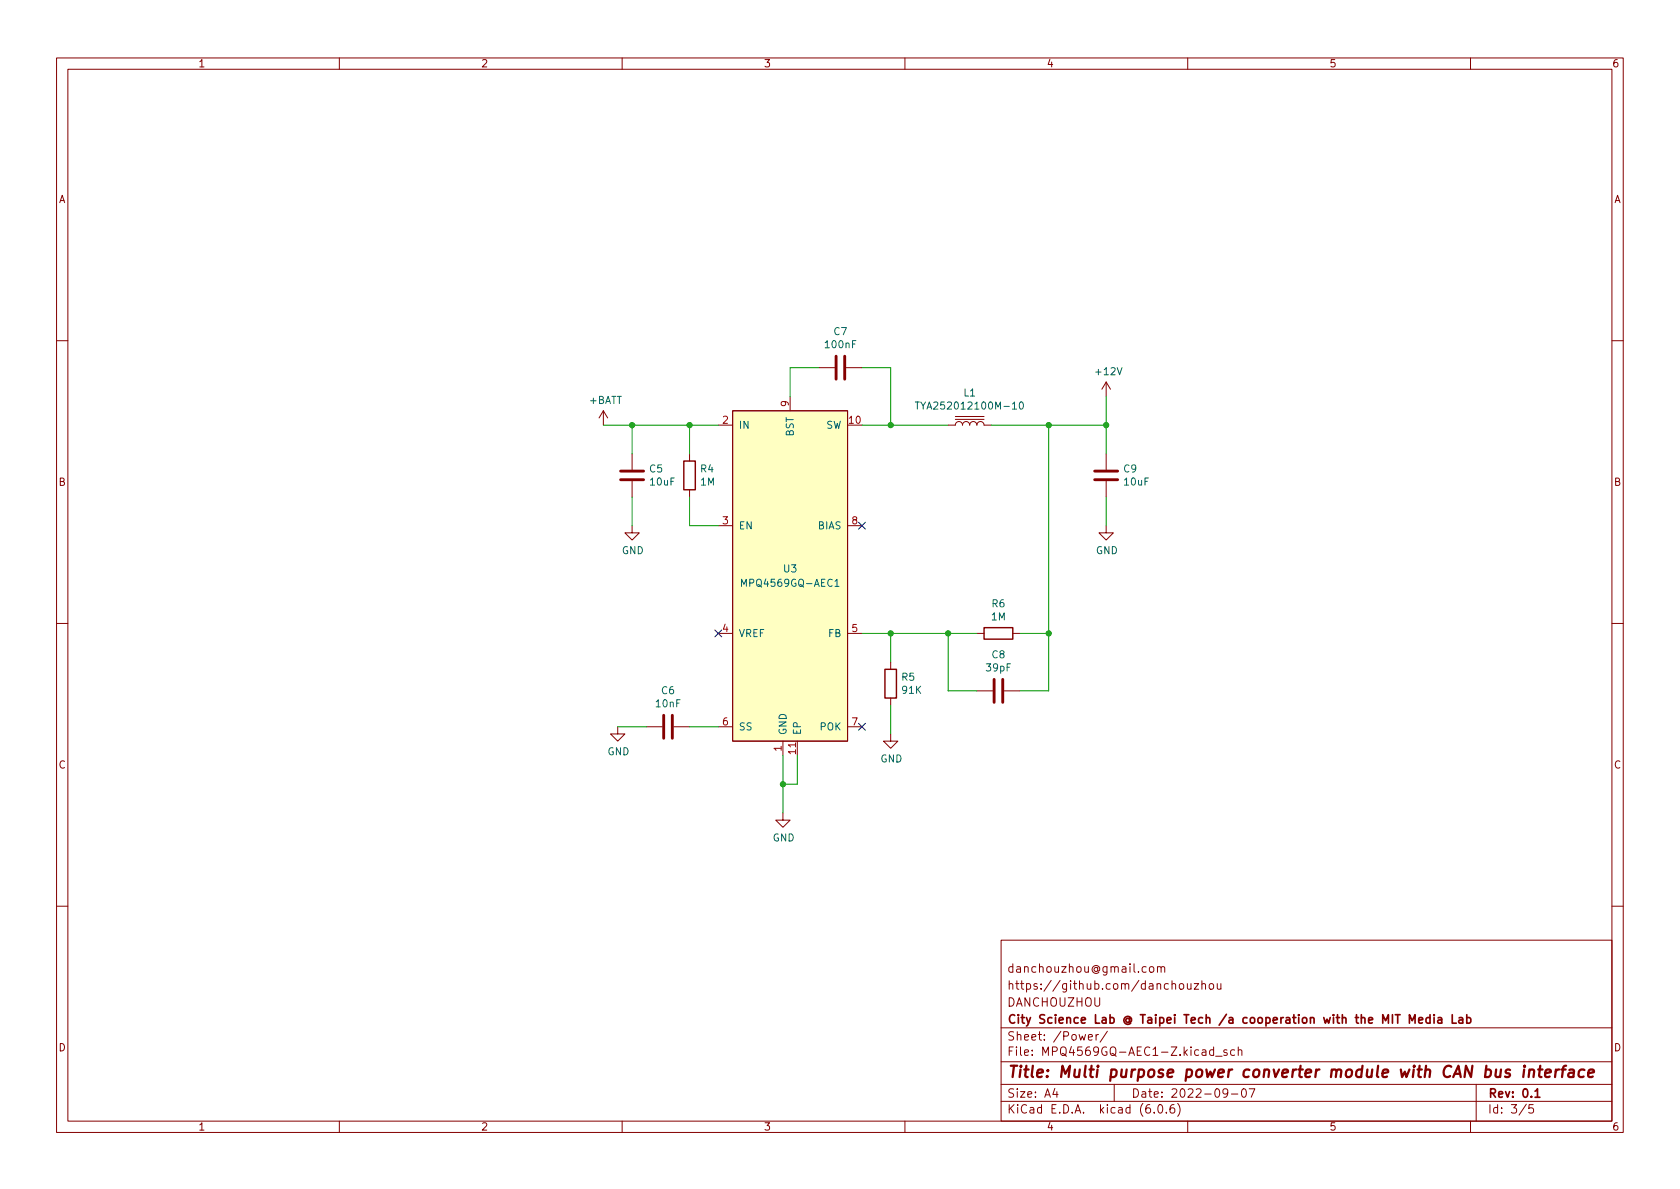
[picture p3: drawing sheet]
<svg xmlns="http://www.w3.org/2000/svg" width="297mm" height="210mm" viewBox="0 0 297 210" stroke-linecap="round" stroke-linejoin="round" font-family="sans-serif">
<g fill="none" stroke="#840000" stroke-width=".18">
<path d="M10 10.2h277v190.1h-277zM12 12.2h273v186.1h-273zM60 10.2v2M110 10.2v2M160 10.2v2M210 10.2v2M260 10.2v2M10 60.2h2M106.7 72.6l-.8 1.3M106.7 72.6v2.6M106.7 72.6l.7 1.3M127 75.2h2.5"/>
<path d="M129.5 72.6h20.4v58.5h-20.4zM139.7 70.1v2.5M144.8 65h2.8M149.6 65h2.8M167.6 75.2h1.3a.64 .64 0 0 1 .6-.7 .64 .64 0 0 1 .7 .7 .64 .64 0 0 1 .6-.7 .64 .64 0 0 1 .6 .7 .64 .64 0 0 1 .7-.7 .64 .64 0 0 1 .6 .7 .64 .64 0 0 1 .7-.7 .64 .64 0 0 1 .6 .7h1.3M168.9 74.2h5.1M168.9 73.7h5.1M195.6 67.6v2.5M195.6 67.6l-.8 1.2M195.6 67.6l.7 1.2M285 60.2h2M111.8 93v1.2h1.2l-1.2 1.3-1.3-1.3h1.3"/>
<path d="M111.8 80.3v2.8M111.8 85.1v2.8M121.9 80.3v1.2M121.9 86.6v1.3M127 93h2.5M149.9 93h2.5M195.6 93v1.2h1.2l-1.2 1.3-1.3-1.3h1.3M195.6 80.3v2.8M195.6 85.1v2.8M10 110.2h2M127 112h2.5M149.9 112h2.5"/>
<path d="M157.5 117.1v1.3M172.7 112h1.3M179.1 112h1.2M285 110.2h2M109.2 128.5v1.3h1.3l-1.3 1.3-1.3-1.3h1.3M114.3 128.5h2.8M119.1 128.5h2.8M127 128.5h2.5M138.4 131.1v2.5M141 131.1v2.5M149.9 128.5h2.5M157.5 129.8v1.3h1.2l-1.2 1.2-1.3-1.2h1.3"/>
<path d="M157.5 123.4v1.3M172.7 122.2h2.8M177.5 122.2h2.8M138.4 143.8v1.2h1.3l-1.3 1.3-1.2-1.3h1.2M10 160.2h2M177 166.3h108v32h-108zM203.4 171l.3-.1 .3 .3v.4l-.3 .3h-.3l-.2-.3v-.4zM204.6 171.1l.3-.2 .3 .1 .1 .9M204.6 170.9v1M205.3 171.1l.2-.2 .4 .1v.9M208.6 174l.4-.1 .3 .3v.4l-.3 .3h-.4l-.1-.3v-.4zM209.9 173.9l.1 1h.4l.2-.1"/>
<path d="M210.6 173.9v1M211.1 173.9h.8l-.8 1h.8M212.5 174.1l.2-.2 .4 .1v.9M212.5 173.4v1.5M213.9 174l.4-.1 .3 .3v.4l-.3 .3h-.4l-.1-.3v-.4zM215.2 173.9l.1 1h.3l.3-.1M215.9 173.9v1M285 160.2h2M60 198.3v2M110 198.3v2M160 198.3v2M177 194.8h108"/>
<path d="M177 191.8h108M177 187.8h108M177 181.8h108M186.5 192.5l-.4 1h1M186.9 193v1M192.4 183.4l.7-.1v-.3l-.5-.1-.2 .2 .1 .8h.6M193.8 182.9v1M194.2 182.9l-.3 .1-.1 .2M195.8 182.4l-1.3 1.9M197 191.8v3M204.1 196.7v.1M204.9 195.4l.2-.1a.81 .81 0 0 1 .6 .7 .81 .81 0 0 1-.3 .8h-.2a.81 .81 0 0 1-.6-.6 .81 .81 0 0 1 .3-.8z"/>
<path d="M206.2 196.7v.1M207.6 195.3a.59 .59 0 0 0-.7 .7v.5l.1 .3h.4l.2-.1 .1-.5-.1-.2-.5-.1-.2 .3M208.2 195.1a1.72 1.72 0 0 1 0 2.3M210 198.3v2M214.6 185.7l-.5-.1-.2 .3v.4l.1 .3h.6M214.6 185.1v1.5M214.9 186.8h1.2M216.9 185.7l-.3-.1-.2 .2v.3l.5 .1v.4h-.5M217.1 193.2l-.3 .3h-.3l-.3-.3 .2-.6 .4-.1 .2 .2a.99 .99 0 0 1-.4 1.3h-.2M217.7 193.5h1.2M218.3 185.7l-.4-.1-.3 .3v.4l.1 .3h.6M218.9 185.8l.2-.2 .4 .1 .1 .9"/>
<path d="M218.9 185.1v1.5M219.7 192.6l.2-.1a.81 .81 0 0 1 .5 .7 .81 .81 0 0 1-.3 .8h-.1a.81 .81 0 0 1-.6-.6 .81 .81 0 0 1 .3-.8zM220.9 192.5h1l-.7 1.5M260 198.3v2M261 191.8v6.5M269.9 195.3l-1.3 1.9M271.1 195.3h-.7l-.1 .7 .2-.1 .5 .1 .2 .2-.1 .5-.2 .1-.6-.1"/>
</g>
<g fill="none" stroke="#840000" stroke-width=".3">
<path d="M252.8 179.4v1.5M253.6 179.4v.2M253.6 179.9v1M256.8 179.4v1.5h.7M259.3 179.4v1.5M249.2 180.9v-1.5l.5 1.1 .5-1.1v1.5M250.8 180.4l.8-.1-.1-.3-.4-.1-.3 .2 .1 .8h.6M252.8 180l-.4-.1-.3 .3v.4l.2 .3h.5M254.3 180h.5l.1 .9M254.9 180.3l-.5 .1a.29 .29 0 0 0-.2 .2 .29 .29 0 0 0 .2 .3h.5M258 180h.6v.9M258.6 180.3l-.5 .1a.29 .29 0 0 0-.2 .2 .29 .29 0 0 0 .2 .3h.5"/>
<path d="M259.3 180l.5-.1 .3 .3v.4l-.2 .3h-.6M271.4 193l.4-.5v1.5M271.4 194h.9"/>
</g>
<g fill="none" stroke="#840000" stroke-width=".4">
<path d="M269.5 189.1l-.2 1.4M269.6 188.5l-.1 .1v.1l.2-.1-.1-.1-.1 .2M270.4 189.3a.49 .49 0 0 1 .9 .1l-.2 1.1M270.4 189.1l-.1 1.4M272 189.1h.7M272.3 188.5l-.2 1.7 .1 .2 .4 .1M273.2 189.8l1-.2-.1-.4-.1-.1-.6 .1-.2 1 .2 .3 .6-.1M275.1 189.1l-.2 1.4M275.7 189.1l-.4 .1-.2 .3M276.1 189.1h.7M276.9 188.5l-.4 .1-.1 .1-.2 1.8M277.5 189.2l.2-.1 .5 .1v1.3"/>
<path d="M278.3 189.6l-.7 .1a.4 .4 0 0 0-.3 .3 .4 .4 0 0 0 .2 .5l.7-.1M280.1 189.2a.66 .66 0 0 0-.9 .3l-.1 .6 .1 .3 .2 .1 .6-.1M280.8 189.8l1-.2v-.4l-.6-.1-.3 .3v1l.1 .1 .6-.1"/>
</g>
<path d="M120.9 81.5h2v5.1h-2zM156.5 118.4h2v5h-2zM174 111h5.1v2h-5.1z" fill="none" stroke="#840000" stroke-width=".25"/>
<path d="M147.8 63v4.1M149.4 63v4.1M109.7 84.8h4.1M109.7 83.3h4.1M193.5 84.8h4.1M193.5 83.3h4.1M117.3 126.5v4.1M118.9 126.5v4.1M175.8 120.1v4.1M177.3 120.1v4.1" fill="none" stroke="#840000" stroke-width=".51"/>
<path d="M129.5 72.6h20.4v58.5h-20.4z" fill="#ffffc2" stroke="#ffffc2" stroke-width=".18"/>
<path d="M161.8 71.1h.8M162.2 71.1v1.2M180.4 71.1h.1a.68 .68 0 0 1 .5 .6 .68 .68 0 0 1-.5 .6 .84 .84 0 0 1-.1-1.2zM131.1 103.7v-1.3l.4 .9 .5-.9v1.3M147.6 102.8l.4-.4v1.3M147.6 103.7h.7" fill="none" stroke="#006464" stroke-width=".18"/>
<g fill="none" stroke="#009600" stroke-width=".18">
<path d="M106.7 75.2h20.3M111.8 75.2v5.1M121.9 75.2v5.1M144.8 65h-5.1v5.1M152.4 75.2h15.2M152.4 65h5.1v10.2M175.3 75.2h20.3M185.4 75.2v47h-5.1M195.6 70.1v10.2M111.8 87.9v5.1M121.9 87.9v5.1h5.1M195.6 87.9v5.1"/>
<path d="M152.4 112h20.3M157.5 112v5.1M167.6 112v10.2h5.1M180.3 112h5.1M109.2 128.5h5.1M121.9 128.5h5.1M138.4 133.6v10.2M141 133.6v5.1h-2.6M157.5 124.7v5.1"/>
</g>
<path d="M151.8 92.3l1.2 1.3M153 92.3l-1.2 1.3M126.4 111.4l1.2 1.2M127.6 111.4l-1.2 1.2M151.8 127.9l1.2 1.2M153 127.9l-1.2 1.2" fill="none" stroke="#000084" stroke-width=".18"/>
<g fill="#009600" stroke="#009600" stroke-width=".18">
<circle cx="195.6" cy="75.2" r=".46"/>
<circle cx="157.5" cy="75.2" r=".46"/>
<circle cx="185.4" cy="112" r=".46"/>
<circle cx="167.6" cy="112" r=".46"/>
<circle cx="185.4" cy="75.2" r=".46"/>
<circle cx="121.9" cy="75.2" r=".46"/>
<circle cx="157.5" cy="112" r=".46"/>
<circle cx="138.4" cy="138.7" r=".46"/>
<circle cx="111.8" cy="75.2" r=".46"/>
</g>
<text font-size="2.8" fill="#840000" x="178" y="190.6">Title: Multi purpose power converter module with CAN bus interface</text>
<g font-size="2.1" fill="#840000">
<text x="178" y="172">danchouzhou@gmail.com</text>
<text x="178" y="178">DANCHOUZHOU</text>
<text x="178" y="175">https://github.com/danchouzhou</text>
<text x="178" y="184">Sheet: /Power/</text>
<text x="178" y="181">City Science Lab @ Taipei Tech /a cooperation with the MIT Media Lab</text>
<text x="178" y="186.7">File: MPQ4569GQ-AEC1-Z.kicad_sch</text>
<text x="178" y="196.9">KiCad E.D.A. kicad (6.0.6)</text>
<text x="178" y="194.1">Size: A4</text>
<text x="200" y="194.1">Date: 2022-09-07</text>
<text x="263" y="194.1">Rev: 0.1</text>
<text x="263" y="196.9">Id: 3/5</text>
</g>
<g font-size="1.8" fill="#840000">
<text x="35" y="11.9">1</text>
<text x="85" y="11.9">2</text>
<text x="135" y="11.9">3</text>
<text x="185" y="11.9">4</text>
<text x="235" y="11.9">5</text>
<text x="285" y="11.9">6</text>
<text x="10.3" y="35.9">A</text>
<text x="285.3" y="35.9">A</text>
<text x="10.3" y="85.9">B</text>
<text x="285.3" y="85.9">B</text>
<text x="10.3" y="135.9">C</text>
<text x="285.3" y="135.9">C</text>
<text x="10.3" y="185.9">D</text>
<text x="285.3" y="185.9">D</text>
<text x="35" y="199.9">1</text>
<text x="85" y="199.9">2</text>
<text x="135" y="199.9">3</text>
<text x="185" y="199.9">4</text>
<text x="235" y="199.9">5</text>
<text x="285" y="199.9">6</text>
</g>
<g font-size="1.8" fill="#006464">
<text x="147.5" y="59.3">C7</text>
<text x="146" y="61.6">100nF</text>
<text x="104.2" y="71.4">+BATT</text>
<text x="170.4" y="70.1">L1</text>
<text x="193.9" y="66.3">+12V</text>
<text x="130.6" y="75.8">IN</text>
<text x="140.3" y="77.2" transform="rotate(-90 140.3 77.2)">BST</text>
<text x="146" y="75.8">SW</text>
<text x="163.2" y="72.4">TYA252012100M-10</text>
<text x="114.9" y="83.5">C5</text>
<text x="123.9" y="83.5">R4</text>
<text x="198.7" y="83.5">C9</text>
<text x="115" y="85.8">10uF</text>
<text x="123.9" y="85.8">1M</text>
<text x="198.8" y="85.8">10uF</text>
<text x="130.6" y="93.6">EN</text>
<text x="144.6" y="93.6">BIAS</text>
<text x="109.9" y="98">GND</text>
<text x="138.6" y="101.2">U3</text>
<text x="193.7" y="98">GND</text>
<text x="131.7" y="103.8">MPQ4569GQ-AEC1</text>
<text x="175.4" y="107.4">R6</text>
<text x="130.6" y="112.6">VREF</text>
<text x="146.5" y="112.6">FB</text>
<text x="175.3" y="109.7">1M</text>
<text x="174.5" y="118.7">39pF</text>
<text x="175.4" y="116.4">C8</text>
<text x="116" y="125.1">10nF</text>
<text x="117" y="122.8">C6</text>
<text x="159.4" y="120.4">R5</text>
<text x="159.6" y="122.7">91K</text>
<text x="130.6" y="129.2">SS</text>
<text x="139.1" y="130" transform="rotate(-90 139.1 130)">GND</text>
<text x="141.6" y="130" transform="rotate(-90 141.6 130)">EP</text>
<text x="145" y="129.2">POK</text>
<text x="107.4" y="133.5">GND</text>
<text x="155.6" y="134.8">GND</text>
<text x="136.6" y="148.8">GND</text>
</g>
<g font-size="1.8" fill="#a90000">
<text x="139.4" y="71.9" transform="rotate(-90 139.4 71.9)">9</text>
<text x="127.8" y="74.9">2</text>
<text x="150.1" y="74.9">10</text>
<text x="127.8" y="92.7">3</text>
<text x="150.6" y="92.7">8</text>
<text x="127.8" y="111.8">4</text>
<text x="150.6" y="111.8">5</text>
<text x="127.8" y="128.3">6</text>
<text x="150.6" y="128.3">7</text>
<text x="138.2" y="132.8" transform="rotate(-90 138.2 132.8)">1</text>
<text x="140.7" y="133.3" transform="rotate(-90 140.7 133.3)">11</text>
</g>
</svg>
